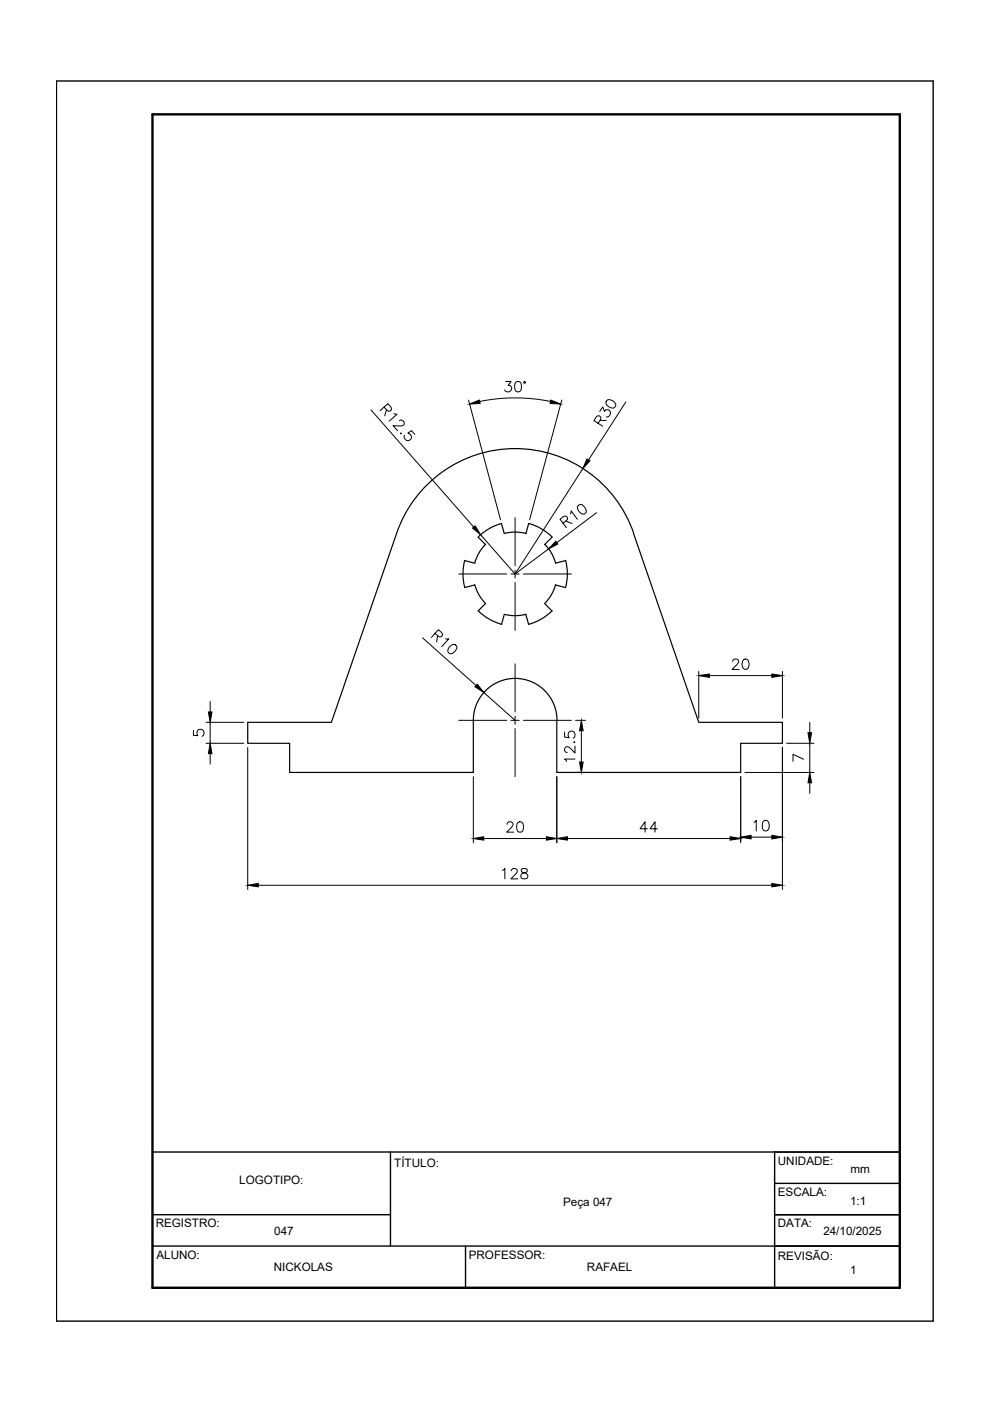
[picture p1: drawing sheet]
<svg xmlns="http://www.w3.org/2000/svg" width="210mm" height="297mm" viewBox="0 0 210 297" stroke-linecap="round" stroke-linejoin="round" font-family="sans-serif">
<!-- layer: CONTORNO 1 -->
<g fill="none" stroke="#000" stroke-width=".25">
<path d="M84.1 113.1l-13.8 40h-17.8v4.5h8.9v6.2h39v-11.1a8.9 8.9 0 0 1 8.8-8.9 8.9 8.9 0 0 1 8.9 8.9M84.1 113a26.6 26.6 0 0 1 25.1-17.9 26.6 26.6 0 0 1 25.1 17.9M98.5 118.8a11.1 11.1 0 0 0 0 5.7l2.2-.5M98.5 118.9l2.2 .5M101.4 113.9l1.5 1.6M103 115.4l-1.6 2.1-.7 1.9M106.3 111l.6 2.1M106.4 111a11.1 11.1 0 0 0-5 2.8M106.9 113.1l2.7-.3 1.9 .3M112.1 111l-.6 2.1M112.1 111a11.1 11.1 0 0 1 5 2.8M115.5 115.4l1.6 2.1 .7 1.9"/>
<path d="M117 113.9l-1.5 1.6M119.9 118.9l-2.1 .5M119.9 118.8a11.1 11.1 0 0 1 0 5.7l-2.1-.5M134.3 113.1l13.9 40h17.7v4.5h-8.9v6.2h-38.9v-11.1M100.7 124l.7 1.8 1.6 2.1-1.6 1.6M101.4 129.5a11.1 11.1 0 0 0 5 2.9M106.9 130.3l-.6 2.1M106.9 130.2l2.7 .3 1.9-.3M111.5 130.3l.6 2.1M115.5 128l1.5 1.5M117.1 129.5a11.1 11.1 0 0 1-5 2.9M117.8 124l-.7 1.8-1.6 2.1"/>
</g>
<!-- layer: CENTRO -->
<path d="M109.2 109.8v10.2M97.3 121.7h10.1M108.3 121.7h1.8M109.2 120.8v1.8M109.2 123.5v10.2M111 121.7h10.1M97.3 152.7h10.1M108.3 152.7h1.8M109.2 140.7v10.2M109.2 151.8v1.8M109.2 154.5v10.2M111 152.7h10.1" fill="none" stroke="#000" stroke-width=".21"/>
<!-- layer: COTA -->
<g fill="none" stroke="#000" stroke-width=".21">
<path d="M78.7 86.9l21.7 24.8M81.4 86.3l.7 .7 .4 .2a.5 .5 0 0 0 .5-.6l-.8-1-1.6 1.5M81.9 86.9l-.3 1.3M83.5 87.7l.7 .1-1.7 1.5M84.7 89.2l.3-.1a.76 .76 0 0 1 .7 .8 .74 .74 0 0 1-.8 .4l-1.6-.1 1 1.1M84.9 91.8l.1 .2zM88 92.1l-.8-.8-.7 .5a.78 .78 0 0 1 .7 .9 .78 .78 0 0 1-.9 .7 .78 .78 0 0 1-.5-1.1M99.3 84.8l6.8 25.4M101.7 85.1a37.3 37.3 0 0 1 15 0M119.1 84.8l-6.8 25.4M123.6 99.4l-14.4 22.3M126.8 89.8l.6-1.2a.56 .56 0 0 0-.7-.4l-.8 1 1.9 1.2"/>
<path d="M127.2 87.2l.6-.9 .4 .9a.71 .71 0 0 1 1.1-.2 .71 .71 0 0 1-.1 1.2l-.3 .2h-.3M127.2 89.1h1.4M128.6 84.9a1.2 1.2 0 0 1 1.8 .6 .67 .67 0 0 1 .1 .7 .67 .67 0 0 1-.8 .3 1.38 1.38 0 0 1-1.2-1.4zM132.7 85.2l-7.9 12.3M101.9 113.4l7.3 8.3M116.3 116.4l-7.1 5.3M119.4 110.9l.9-.8v-.4l-.3-.3-.5 .1-.8 .6 1.4 1.8M120 110.5l1.3 .5M120.9 109l.2-.7 1.3 1.8M122.6 107.2l.2-.2a.97 .97 0 0 1 1.3 .7l.2 .4a.67 .67 0 0 1-.3 .8 .67 .67 0 0 1-.7 0 1.76 1.76 0 0 1-.9-1.5zM126.5 108.7l-8.4 6.3M89.6 135.2l11.4 10.2"/>
<path d="M92.2 134.3l1 .7a.48 .48 0 0 0 .6-.6l-.9-.9-1.4 1.7M92.8 134.8l-.2 1.3M94.5 135.4l.7 .1-1.5 1.6M95.2 137.2a.97 .97 0 0 1 1.5-.4l.2 .3a1.7 1.7 0 0 1-1.4 1.5 .67 .67 0 0 1-.5-.9zM43.7 157.6h8M43.7 153.1h8M44.6 148.7v2.2M44.6 159.8v2.2M52.5 158.5v30.1M102.6 146.8l6.6 5.9M148.2 142.4v9.9M150.4 143.2h13.2"/>
<path d="M165.9 142.4v9.9M165.9 158.5v30.1M171.7 153.1v2.2M100.4 164.7v14M102.6 177.8h13.3M118.1 164.7v14M120.3 177.8h34.5M157 164.7v14M157.9 163.8h14.7M171.7 166v2.2M54.8 187.7h108.8"/>
</g>
<g fill="#000" stroke="#000" stroke-width=".21">
<path d="M99.6 85.7l2-.9 .2 .7zM116.8 84.8l2.1 .9-2.3-.2zM124.4 97.3l.7 .4-1.5 1.7zM100.2 112l.5-.5 1.2 1.9zM117.8 114.8l.5 .5-2 1.1zM44.6 157.6l.3 2.2h-.7zM44.2 150.9h.7l-.3 2.2zM101.2 145.1l1.4 1.7-1.9-1.2zM148.2 143.2l2.2-.3v.7zM163.6 142.9l2.3 .3-2.3 .4zM171.3 155.3h.8l-.4 2.3zM100.4 177.8l2.2-.4v.7z"/>
<path d="M115.9 177.4l2.2 .4-2.2 .3zM118.1 177.8l2.2-.4v.7zM154.8 177.4l2.2 .4-2.2 .3zM171.7 163.8l.4 2.2h-.8zM52.5 187.7l2.3-.4v.7zM163.6 187.3l2.3 .4-2.3 .3z"/>
</g>
<!-- layer: CONTORNO 2 -->
<path d="M12 17.2h185.9v262.9h-185.9zM32.3 257.5h50.5M32.3 244.2h158.5M82.8 244.2v20M164.2 257.5h26.6M164.2 250.9h26.6M164.2 244.2v28.8M32.3 264.2h158.5M98.7 264.2v8.8" fill="none" stroke="#000" stroke-width=".3"/>
<!-- layer: CONTORNO 3 -->
<path d="M32.3 24.2h158.5v248.8h-158.5z" fill="none" stroke="#000" stroke-width=".51"/>
<g font-size="5.7">
<text x="106.2" y="177.8">20</text>
<text x="134.4" y="177.8">44</text>
<text x="105.5" y="187.7">128</text>
</g>
<g font-size="5.3">
<text x="105.8" y="84.3">30°</text>
<text x="154.2" y="143.2">20</text>
<text x="122.8" y="162.6" transform="rotate(-90 122.8 162.6)">12.5</text>
<text x="158.7" y="177.4">10</text>
</g>
<g font-size="4.4">
<text x="39.9" y="157.3">5</text>
<text x="166.9" y="162.6">7</text>
</g>
<g font-size="2.5">
<text x="50.7" y="251">LOGOTIPO:</text>
<text x="83.6" y="247.4">TÍTULO:</text>
<text x="164.9" y="246.9">UNIDADE:</text>
<text x="180.3" y="248.8">mm</text>
<text x="119.4" y="255.7">Peça 047</text>
<text x="164.9" y="253.6">ESCALA:</text>
<text x="180.2" y="255.5">1:1</text>
<text x="33" y="260.3">REGISTRO:</text>
<text x="58.2" y="261.9">047</text>
<text x="164.9" y="260.2">DATA:</text>
<text x="174.6" y="261.9">24/10/2025</text>
<text x="33.2" y="266.9">ALUNO:</text>
<text x="58.1" y="269.5">NICKOLAS</text>
<text x="99.4" y="266.9">PROFESSOR:</text>
<text x="124.4" y="269.5">RAFAEL</text>
<text x="164.9" y="267.2">REVISÃO:</text>
<text x="180.2" y="270">1</text>
</g>
</svg>
